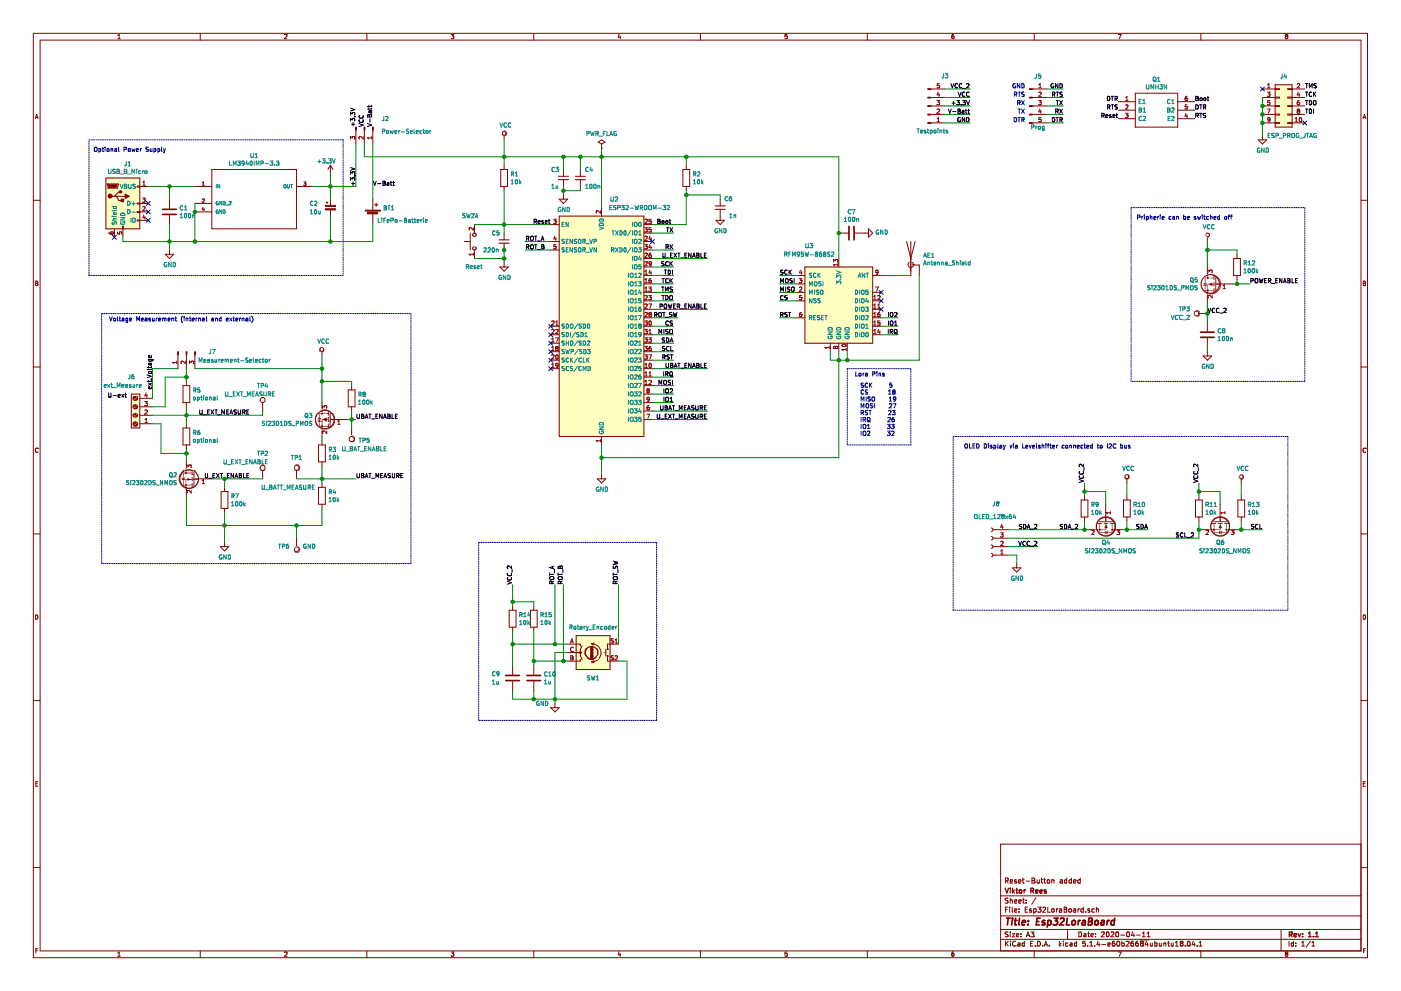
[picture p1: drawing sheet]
EESchema Schematic File Version 4
LIBS:Esp32LoraBoard-cache
EELAYER 30 0
EELAYER END
$Descr A3 16535 11693
encoding utf-8
Sheet 1 1
Title "Esp32LoraBoard"
Date "2020-04-11"
Rev "1.1"
Comp "Viktor Rees"
Comment1 "Reset-Button added"
Comment2 ""
Comment3 ""
Comment4 ""
$EndDescr
$Comp
L RF_Module:RFM95W-868S2 U3
U 1 1
P 9900 3550
F 0 "U3" H 9550 4200 50  0000 C CNN
F 1 "RFM95W-868S2" H 9550 4100 50  0000 C CNN
F 2 "RF_Module:HOPERF_RFM9XW_SMD" H 6600 5200 50  0001 C CNN
F 3 "https://www.hoperf.com/data/upload/portal/20181127/5bfcbea20e9ef.pdf" H 6600 5200 50  0001 C CNN
	1    9900 3550
	1    0    0    -1  
$EndComp
$Comp
L power:GND #PWR02
U 1 1
P 7100 5600
F 0 "#PWR02" H 7100 5350 50  0001 C CNN
F 1 "GND" H 7105 5427 50  0000 C CNN
F 2 "" H 7100 5600 50  0001 C CNN
F 3 "" H 7100 5600 50  0001 C CNN
	1    7100 5600
	1    0    0    -1  
$EndComp
$Comp
L Connector:USB_B_Micro J1
U 1 1
P 1450 2400
F 0 "J1" H 1507 2867 50  0000 C CNN
F 1 "USB_B_Micro" H 1507 2776 50  0000 C CNN
F 2 "Connector_USB:USB_Micro-B_GCT_USB3076-30-A" H 1600 2350 50  0001 C CNN
F 3 "~" H 1600 2350 50  0001 C CNN
	1    1450 2400
	1    0    0    -1  
$EndComp
$Comp
L Device:C C1
U 1 1
P 2000 2500
F 0 "C1" H 2115 2546 50  0000 L CNN
F 1 "100n" H 2115 2455 50  0000 L CNN
F 2 "Capacitor_SMD:C_1206_3216Metric_Pad1.42x1.75mm_HandSolder" H 2038 2350 50  0001 C CNN
F 3 "~" H 2000 2500 50  0001 C CNN
	1    2000 2500
	1    0    0    -1  
$EndComp
$Comp
L Device:CP_Small C2
U 1 1
P 3900 2450
F 0 "C2" H 3650 2500 50  0000 L CNN
F 1 "10u" H 3650 2400 50  0000 L CNN
F 2 "Capacitor_SMD:C_1206_3216Metric_Pad1.42x1.75mm_HandSolder" H 3900 2450 50  0001 C CNN
F 3 "~" H 3900 2450 50  0001 C CNN
	1    3900 2450
	1    0    0    -1  
$EndComp
Wire Wire Line
	3900 2350 3900 2200
Wire Wire Line
	3900 2200 3700 2200
Wire Wire Line
	3900 2850 3900 2550
Wire Wire Line
	1450 2800 1450 2850
Wire Wire Line
	1450 2850 2000 2850
Wire Wire Line
	7100 1850 7100 2450
Text Notes 10150 5150 0    50   ~ 0
SCK     5 \nCS      18\nMISO    19\nMOSI    27\nRST     23\nIRQ     26\nIO1     33\nIO2     32
Wire Notes Line
	10000 4350 10000 5250
Wire Notes Line
	10000 5250 10750 5250
Wire Notes Line
	10750 5250 10750 4350
Wire Notes Line
	10750 4350 10000 4350
Text Label 7950 3150 2    50   ~ 0
SCK
Wire Wire Line
	7700 3850 7950 3850
Wire Wire Line
	7700 3950 7950 3950
Wire Wire Line
	7700 4550 7950 4550
Wire Wire Line
	7700 4250 7950 4250
Wire Wire Line
	7700 4450 7950 4450
Wire Wire Line
	7700 4750 7950 4750
Wire Wire Line
	7700 4650 7950 4650
Text Label 7950 3850 2    50   ~ 0
CS
Text Label 7950 3950 2    50   ~ 0
MISO
Text Label 7950 4250 2    50   ~ 0
RST
Text Label 7950 4450 2    50   ~ 0
IRQ
Text Label 7950 4550 2    50   ~ 0
MOSI
Text Label 7950 4650 2    50   ~ 0
IO2
Text Label 7950 4750 2    50   ~ 0
IO1
Text Label 9200 3250 0    50   ~ 0
SCK
Text Label 9200 3350 0    50   ~ 0
MOSI
Text Label 9200 3450 0    50   ~ 0
MISO
Text Label 9200 3550 0    50   ~ 0
CS
Text Label 9200 3750 0    50   ~ 0
RST
Wire Wire Line
	9200 3250 9400 3250
Wire Wire Line
	9200 3350 9400 3350
Wire Wire Line
	9200 3450 9400 3450
Wire Wire Line
	9200 3550 9400 3550
Wire Wire Line
	9200 3750 9400 3750
Wire Wire Line
	10400 3950 10600 3950
Wire Wire Line
	10400 3850 10600 3850
Wire Wire Line
	10400 3750 10600 3750
Text Label 10600 3750 2    50   ~ 0
IO2
Text Label 10600 3850 2    50   ~ 0
IO1
Text Label 10600 3950 2    50   ~ 0
IRQ
Wire Wire Line
	7100 5400 7100 5250
Wire Wire Line
	7100 5400 9900 5400
Wire Wire Line
	9900 5400 9900 4250
Wire Wire Line
	9900 1850 9900 2750
Connection ~ 7100 1850
Wire Wire Line
	7100 1850 8100 1850
$Comp
L Device:R R1
U 1 1
P 5950 2100
F 0 "R1" H 6020 2146 50  0000 L CNN
F 1 "10k" H 6020 2055 50  0000 L CNN
F 2 "Resistor_SMD:R_1206_3216Metric_Pad1.42x1.75mm_HandSolder" V 5880 2100 50  0001 C CNN
F 3 "~" H 5950 2100 50  0001 C CNN
	1    5950 2100
	1    0    0    -1  
$EndComp
Wire Wire Line
	5950 1950 5950 1850
$Comp
L Device:C_Small C4
U 1 1
P 6850 2100
F 0 "C4" H 6900 2200 50  0000 L CNN
F 1 "100n" H 6900 2000 50  0000 L CNN
F 2 "Capacitor_SMD:C_1206_3216Metric_Pad1.42x1.75mm_HandSolder" H 6850 2100 50  0001 C CNN
F 3 "~" H 6850 2100 50  0001 C CNN
	1    6850 2100
	1    0    0    -1  
$EndComp
$Comp
L Device:C_Small C3
U 1 1
P 6650 2100
F 0 "C3" H 6500 2200 50  0000 L CNN
F 1 "1u" H 6500 2000 50  0000 L CNN
F 2 "Capacitor_SMD:C_1206_3216Metric_Pad1.42x1.75mm_HandSolder" H 6650 2100 50  0001 C CNN
F 3 "~" H 6650 2100 50  0001 C CNN
	1    6650 2100
	1    0    0    -1  
$EndComp
Connection ~ 5950 1850
Wire Wire Line
	5950 1850 6650 1850
Wire Wire Line
	5950 2650 6500 2650
$Comp
L power:GND #PWR03
U 1 1
P 6650 2300
F 0 "#PWR03" H 6650 2050 50  0001 C CNN
F 1 "GND" H 6655 2127 50  0000 C CNN
F 2 "" H 6650 2300 50  0001 C CNN
F 3 "" H 6650 2300 50  0001 C CNN
	1    6650 2300
	1    0    0    -1  
$EndComp
Wire Wire Line
	6650 2000 6650 1850
Connection ~ 6650 1850
Wire Wire Line
	6650 1850 6850 1850
Wire Wire Line
	6850 2000 6850 1850
Connection ~ 6850 1850
Wire Wire Line
	6850 1850 7100 1850
Wire Wire Line
	6650 2200 6650 2250
NoConn ~ 7700 2850
NoConn ~ 6500 3850
NoConn ~ 6500 3950
NoConn ~ 6500 4050
NoConn ~ 6500 4150
NoConn ~ 6500 4250
NoConn ~ 6500 4350
NoConn ~ 10400 3450
NoConn ~ 10400 3550
NoConn ~ 10400 3650
$Comp
L Device:Antenna_Shield AE1
U 1 1
P 10750 3050
F 0 "AE1" H 10894 3089 50  0000 L CNN
F 1 "Antenna_Shield" H 10894 2998 50  0000 L CNN
F 2 "Connector_Coaxial:SMA_Samtec_SMA-J-P-H-ST-EM1_EdgeMount" H 10750 3150 50  0001 C CNN
F 3 "~" H 10750 3150 50  0001 C CNN
	1    10750 3050
	1    0    0    -1  
$EndComp
Wire Wire Line
	10400 3250 10750 3250
Wire Wire Line
	10850 3250 10850 4250
Connection ~ 9900 4250
Wire Wire Line
	9900 4250 9900 4150
Wire Wire Line
	9800 4150 9800 4250
Wire Wire Line
	9800 4250 9900 4250
Wire Wire Line
	10000 4150 10000 4250
Wire Wire Line
	9900 4250 10000 4250
Connection ~ 10000 4250
Wire Wire Line
	10000 4250 10850 4250
NoConn ~ 1750 2400
NoConn ~ 1750 2500
NoConn ~ 1750 2600
NoConn ~ 1350 2800
Wire Wire Line
	4400 2850 4400 2650
$Comp
L Device:Battery_Cell BT1
U 1 1
P 4400 2550
F 0 "BT1" H 4518 2646 50  0000 L CNN
F 1 "LiFePo-Batterie" H 4450 2500 50  0000 L CNN
F 2 "Connector_Phoenix_MSTB:PhoenixContact_MSTBVA_2,5_2-G-5,08_1x02_P5.08mm_Vertical" V 4400 2610 50  0001 C CNN
F 3 "~" V 4400 2610 50  0001 C CNN
	1    4400 2550
	1    0    0    -1  
$EndComp
Connection ~ 3900 2850
Wire Wire Line
	3900 2850 4400 2850
Connection ~ 3900 2200
$Comp
L power:PWR_FLAG #FLG0101
U 1 1
P 7100 1750
F 0 "#FLG0101" H 7100 1825 50  0001 C CNN
F 1 "PWR_FLAG" H 7100 1923 50  0000 C CNN
F 2 "" H 7100 1750 50  0001 C CNN
F 3 "~" H 7100 1750 50  0001 C CNN
	1    7100 1750
	1    0    0    -1  
$EndComp
Wire Wire Line
	7100 1750 7100 1850
Wire Wire Line
	7700 3150 7950 3150
$Comp
L LM3940IMP-3.3:LM3940IMP-3.3 U1
U 1 1
P 3000 2200
F 0 "U1" H 3000 2565 50  0000 C CNN
F 1 "LM3940IMP-3.3" H 3000 2474 50  0000 C CNN
F 2 "lib_fp:SOT230P696X180-4N" H 3000 2200 50  0001 L BNN
F 3 "9779280" H 3000 2200 50  0001 L BNN
F 4 "41K5122" H 3000 2200 50  0001 L BNN "Feld4"
F 5 "LM3940IMP-33" H 3000 2200 50  0001 L BNN "Feld5"
F 6 "SOT-223-4" H 3000 2200 50  0001 L BNN "Feld6"
F 7 "National Semiconductors" H 3000 2200 50  0001 L BNN "Feld7"
	1    3000 2200
	1    0    0    -1  
$EndComp
Wire Wire Line
	1750 2200 2000 2200
Wire Wire Line
	2000 2350 2000 2200
Connection ~ 2000 2200
Wire Wire Line
	2000 2200 2300 2200
Wire Wire Line
	2000 2650 2000 2850
Connection ~ 2000 2850
Wire Wire Line
	2000 2850 2300 2850
Wire Wire Line
	2300 2400 2300 2500
Wire Wire Line
	2300 2500 2300 2850
Connection ~ 2300 2500
Connection ~ 2300 2850
Wire Wire Line
	2300 2850 3900 2850
$Comp
L Connector:Conn_01x03_Male J2
U 1 1
P 4300 1500
F 0 "J2" V 4200 1700 50  0000 L CNN
F 1 "Power-Selector" V 4350 1700 50  0000 L CNN
F 2 "Connector_PinHeader_2.54mm:PinHeader_1x03_P2.54mm_Vertical" H 4300 1500 50  0001 C CNN
F 3 "~" H 4300 1500 50  0001 C CNN
	1    4300 1500
	0    1    1    0   
$EndComp
Wire Wire Line
	4300 1700 4300 1850
Wire Wire Line
	4200 2200 4200 1700
Wire Wire Line
	3900 2200 4200 2200
Text Label 4400 1500 1    50   ~ 0
V-Batt
Text Label 4200 1500 1    50   ~ 0
+3.3V
$Comp
L Connector_Generic:Conn_02x05_Odd_Even J4
U 1 1
P 15100 1250
F 0 "J4" H 15150 1600 50  0000 C CNN
F 1 "ESP_PROG_JTAG" H 15250 900 50  0000 C CNN
F 2 "Connector_PinHeader_1.27mm:PinHeader_2x05_P1.27mm_Vertical" H 15100 1250 50  0001 C CNN
F 3 "~" H 15100 1250 50  0001 C CNN
	1    15100 1250
	1    0    0    -1  
$EndComp
NoConn ~ 14900 1050
$Comp
L power:GND #PWR0101
U 1 1
P 14900 1600
F 0 "#PWR0101" H 14900 1350 50  0001 C CNN
F 1 "GND" H 14905 1427 50  0000 C CNN
F 2 "" H 14900 1600 50  0001 C CNN
F 3 "" H 14900 1600 50  0001 C CNN
	1    14900 1600
	1    0    0    -1  
$EndComp
Wire Wire Line
	14900 1600 14900 1450
Wire Wire Line
	14900 1450 14900 1350
Connection ~ 14900 1450
Wire Wire Line
	14900 1350 14900 1250
Connection ~ 14900 1350
Wire Wire Line
	14900 1250 14900 1150
Connection ~ 14900 1250
NoConn ~ 15400 1450
Text Label 15400 1050 0    50   ~ 0
TMS
Text Label 15400 1150 0    50   ~ 0
TCK
Text Label 15400 1250 0    50   ~ 0
TDO
Text Label 15400 1350 0    50   ~ 0
TDI
Connection ~ 6650 2250
Wire Wire Line
	6650 2250 6650 2300
Wire Wire Line
	6850 2250 6850 2200
Wire Wire Line
	6650 2250 6850 2250
Wire Wire Line
	5950 2250 5950 2650
$Comp
L Device:C_Small C5
U 1 1
P 5950 2850
F 0 "C5" H 5800 2950 50  0000 L CNN
F 1 "220n" H 5700 2750 50  0000 L CNN
F 2 "Capacitor_SMD:C_1206_3216Metric_Pad1.42x1.75mm_HandSolder" H 5950 2850 50  0001 C CNN
F 3 "~" H 5950 2850 50  0001 C CNN
	1    5950 2850
	1    0    0    -1  
$EndComp
Text Label 4300 1500 1    50   ~ 0
VCC
$Comp
L power:GND #PWR0102
U 1 1
P 5950 3100
F 0 "#PWR0102" H 5950 2850 50  0001 C CNN
F 1 "GND" H 5955 2927 50  0000 C CNN
F 2 "" H 5950 3100 50  0001 C CNN
F 3 "" H 5950 3100 50  0001 C CNN
	1    5950 3100
	1    0    0    -1  
$EndComp
Text Label 14100 1200 0    50   ~ 0
Boot
Text Label 14100 1300 0    50   ~ 0
DTR
Text Label 14100 1400 0    50   ~ 0
RTS
Text Label 13200 1200 2    50   ~ 0
DTR
Text Label 13200 1300 2    50   ~ 0
RTS
Text Label 13200 1400 2    50   ~ 0
Reset
$Comp
L Device:R R2
U 1 1
P 8100 2100
F 0 "R2" H 8170 2146 50  0000 L CNN
F 1 "10k" H 8170 2055 50  0000 L CNN
F 2 "Resistor_SMD:R_1206_3216Metric_Pad1.42x1.75mm_HandSolder" V 8030 2100 50  0001 C CNN
F 3 "~" H 8100 2100 50  0001 C CNN
	1    8100 2100
	1    0    0    -1  
$EndComp
$Comp
L Device:C_Small C6
U 1 1
P 8500 2450
F 0 "C6" H 8350 2350 50  0000 L CNN
F 1 "1n" H 8300 2550 50  0000 L CNN
F 2 "Capacitor_SMD:C_1206_3216Metric_Pad1.42x1.75mm_HandSolder" H 8500 2450 50  0001 C CNN
F 3 "~" H 8500 2450 50  0001 C CNN
	1    8500 2450
	-1   0    0    1   
$EndComp
Wire Wire Line
	7700 2650 8100 2650
Wire Wire Line
	8100 2650 8100 2300
Wire Wire Line
	8100 1950 8100 1850
Connection ~ 8100 1850
Wire Wire Line
	8100 1850 9900 1850
Wire Wire Line
	8500 2300 8100 2300
Connection ~ 8100 2300
Wire Wire Line
	8100 2300 8100 2250
$Comp
L power:GND #PWR0103
U 1 1
P 8500 2550
F 0 "#PWR0103" H 8500 2300 50  0001 C CNN
F 1 "GND" H 8505 2377 50  0000 C CNN
F 2 "" H 8500 2550 50  0001 C CNN
F 3 "" H 8500 2550 50  0001 C CNN
	1    8500 2550
	1    0    0    -1  
$EndComp
Wire Wire Line
	8500 2350 8500 2300
$Comp
L UMH3N:UMH3N Q1
U 1 1
P 13200 1200
F 0 "Q1" H 13650 1465 50  0000 C CNN
F 1 "UMH3N" H 13650 1374 50  0000 C CNN
F 2 "lib_fp:SOT65P230X110-6N" H 13950 1300 50  0001 L CNN
F 3 "https://datasheet.lcsc.com/szlcsc/Changjiang-Electronics-Tech-CJ-UMH3N_C62892.pdf" H 13950 1200 50  0001 L CNN
F 4 "2 NPN pre-biased (Dual) 100mA 50V SC-70-6(SOT-363) Digital Transistors RoHS" H 13950 1100 50  0001 L CNN "Description"
F 5 "1.1" H 13950 1000 50  0001 L CNN "Height"
F 6 "Changjiang Electronics Tech (CJ)" H 13950 900 50  0001 L CNN "Manufacturer_Name"
F 7 "UMH3N" H 13950 800 50  0001 L CNN "Manufacturer_Part_Number"
F 8 "" H 13950 700 50  0001 L CNN "Mouser Part Number"
F 9 "" H 13950 600 50  0001 L CNN "Mouser Price/Stock"
F 10 "" H 13950 500 50  0001 L CNN "RS Part Number"
F 11 "" H 13950 400 50  0001 L CNN "RS Price/Stock"
	1    13200 1200
	1    0    0    -1  
$EndComp
$Comp
L Connector:Conn_01x05_Male J5
U 1 1
P 12150 1250
F 0 "J5" H 12250 1600 50  0000 C CNN
F 1 "Prog" H 12250 1000 50  0000 C CNN
F 2 "Connector_PinHeader_2.54mm:PinHeader_1x05_P2.54mm_Vertical" H 12150 1250 50  0001 C CNN
F 3 "~" H 12150 1250 50  0001 C CNN
	1    12150 1250
	1    0    0    -1  
$EndComp
Text Label 7750 2650 0    50   ~ 0
Boot
Text Label 6500 2650 2    50   ~ 0
Reset
Wire Wire Line
	7700 3550 7950 3550
Wire Wire Line
	7700 3450 7950 3450
Wire Wire Line
	7700 3350 7950 3350
Wire Wire Line
	7700 3250 7950 3250
Text Label 7950 3550 2    50   ~ 0
TDO
Text Label 7950 3350 2    50   ~ 0
TCK
Text Label 7950 3450 2    50   ~ 0
TMS
Text Label 7950 3250 2    50   ~ 0
TDI
Wire Wire Line
	12350 1050 12550 1050
Wire Wire Line
	12350 1250 12550 1250
Wire Wire Line
	12350 1350 12550 1350
Wire Wire Line
	12350 1450 12550 1450
Text Label 12550 1050 2    50   ~ 0
GND
Text Label 12550 1150 2    50   ~ 0
RTS
Text Label 12550 1250 2    50   ~ 0
TX
Text Label 12550 1350 2    50   ~ 0
RX
Text Label 12550 1450 2    50   ~ 0
DTR
Text Notes 12100 1350 2    50   ~ 0
TX
Text Notes 12100 1250 2    50   ~ 0
RX
Text Notes 12100 1450 2    50   ~ 0
DTR
Text Notes 12100 1150 2    50   ~ 0
RTS
Text Notes 12100 1050 2    50   ~ 0
GND
Wire Wire Line
	7700 2750 7950 2750
Wire Wire Line
	7700 2950 7950 2950
Text Label 7950 2750 2    50   ~ 0
TX
Text Label 7950 2950 2    50   ~ 0
RX
Wire Wire Line
	12350 1150 12550 1150
$Comp
L power:GND #PWR01
U 1 1
P 2000 2950
F 0 "#PWR01" H 2000 2700 50  0001 C CNN
F 1 "GND" H 2005 2777 50  0000 C CNN
F 2 "" H 2000 2950 50  0001 C CNN
F 3 "" H 2000 2950 50  0001 C CNN
	1    2000 2950
	1    0    0    -1  
$EndComp
Wire Wire Line
	2000 2950 2000 2850
$Comp
L RF_Module:ESP32-WROOM-32 U2
U 1 1
P 7100 3850
F 0 "U2" H 7250 5350 50  0000 C CNN
F 1 "ESP32-WROOM-32" H 7550 5250 50  0000 C CNN
F 2 "RF_Module:ESP32-WROOM-32" H 7100 2350 50  0001 C CNN
F 3 "https://www.espressif.com/sites/default/files/documentation/esp32-wroom-32_datasheet_en.pdf" H 6800 3900 50  0001 C CNN
	1    7100 3850
	1    0    0    -1  
$EndComp
Wire Wire Line
	7700 4850 8350 4850
Text Label 8350 4850 2    50   ~ 0
UBAT_MEASURE
$Comp
L Device:Q_NMOS_GSD Q2
U 1 1
P 2300 5650
F 0 "Q2" H 2506 5696 50  0000 L CNN
F 1 "Si2302DS_NMOS" H 2506 5605 50  0000 L CNN
F 2 "Package_TO_SOT_SMD:TSOT-23_HandSoldering" H 2500 5750 50  0001 C CNN
F 3 "~" H 2300 5650 50  0001 C CNN
	1    2300 5650
	-1   0    0    -1  
$EndComp
Wire Wire Line
	7700 3050 8350 3050
Text Label 8350 3050 2    50   ~ 0
U_EXT_ENABLE
$Comp
L power:VCC #PWR05
U 1 1
P 5950 1650
F 0 "#PWR05" H 5950 1500 50  0001 C CNN
F 1 "VCC" H 5967 1823 50  0000 C CNN
F 2 "" H 5950 1650 50  0001 C CNN
F 3 "" H 5950 1650 50  0001 C CNN
	1    5950 1650
	1    0    0    -1  
$EndComp
Wire Wire Line
	5950 1650 5950 1850
$Comp
L Device:R R5
U 1 1
P 2200 4650
F 0 "R5" H 2270 4696 50  0000 L CNN
F 1 "optional" H 2270 4605 50  0000 L CNN
F 2 "Resistor_SMD:R_1206_3216Metric_Pad1.42x1.75mm_HandSolder" V 2130 4650 50  0001 C CNN
F 3 "~" H 2200 4650 50  0001 C CNN
	1    2200 4650
	1    0    0    -1  
$EndComp
$Comp
L Device:R R6
U 1 1
P 2200 5150
F 0 "R6" H 2270 5196 50  0000 L CNN
F 1 "optional" H 2270 5105 50  0000 L CNN
F 2 "Resistor_SMD:R_1206_3216Metric_Pad1.42x1.75mm_HandSolder" V 2130 5150 50  0001 C CNN
F 3 "~" H 2200 5150 50  0001 C CNN
	1    2200 5150
	1    0    0    -1  
$EndComp
Wire Wire Line
	2200 5450 2200 5350
Wire Wire Line
	2200 5000 2200 4900
Connection ~ 2200 4900
Wire Wire Line
	2200 4900 2200 4800
Text Label 2950 4900 2    50   ~ 0
U_EXT_MEASURE
$Comp
L Device:R R7
U 1 1
P 2650 5900
F 0 "R7" H 2720 5946 50  0000 L CNN
F 1 "100k" H 2720 5855 50  0000 L CNN
F 2 "Resistor_SMD:R_1206_3216Metric_Pad1.42x1.75mm_HandSolder" V 2580 5900 50  0001 C CNN
F 3 "~" H 2650 5900 50  0001 C CNN
	1    2650 5900
	1    0    0    -1  
$EndComp
$Comp
L power:+3.3V #PWR06
U 1 1
P 3900 2050
F 0 "#PWR06" H 3900 1900 50  0001 C CNN
F 1 "+3.3V" H 3850 2200 50  0000 C CNN
F 2 "" H 3900 2050 50  0001 C CNN
F 3 "" H 3900 2050 50  0001 C CNN
	1    3900 2050
	1    0    0    -1  
$EndComp
Wire Wire Line
	3900 2200 3900 2050
$Comp
L Connector:Conn_01x03_Male J7
U 1 1
P 2200 4150
F 0 "J7" V 2200 3800 50  0000 L CNN
F 1 "Measurement-Selector" V 2300 3150 50  0000 L CNN
F 2 "Connector_PinHeader_2.54mm:PinHeader_1x03_P2.54mm_Vertical" H 2200 4150 50  0001 C CNN
F 3 "~" H 2200 4150 50  0001 C CNN
	1    2200 4150
	0    -1   1    0   
$EndComp
Wire Wire Line
	2200 4500 2200 4450
Wire Wire Line
	2200 6200 2200 5850
Wire Wire Line
	2200 6200 2650 6200
Connection ~ 2650 6200
Wire Wire Line
	2650 5750 2650 5650
Wire Wire Line
	2650 5650 2500 5650
Connection ~ 2650 5650
Wire Wire Line
	1800 4350 2100 4350
Wire Wire Line
	3800 6000 3800 6200
Wire Wire Line
	4150 4950 4200 4950
Connection ~ 4150 4950
Wire Wire Line
	4150 4850 4150 4950
Wire Wire Line
	4150 4500 4150 4550
Wire Wire Line
	4100 4950 4150 4950
Wire Wire Line
	3800 4500 3800 4750
Connection ~ 3800 4500
Wire Wire Line
	4150 4500 3800 4500
$Comp
L Device:R R8
U 1 1
P 4150 4700
F 0 "R8" H 4220 4746 50  0000 L CNN
F 1 "100k" H 4220 4655 50  0000 L CNN
F 2 "Resistor_SMD:R_1206_3216Metric_Pad1.42x1.75mm_HandSolder" V 4080 4700 50  0001 C CNN
F 3 "~" H 4150 4700 50  0001 C CNN
	1    4150 4700
	1    0    0    -1  
$EndComp
$Comp
L power:VCC #PWR04
U 1 1
P 3800 4200
F 0 "#PWR04" H 3800 4050 50  0001 C CNN
F 1 "VCC" H 3817 4373 50  0000 C CNN
F 2 "" H 3800 4200 50  0001 C CNN
F 3 "" H 3800 4200 50  0001 C CNN
	1    3800 4200
	1    0    0    -1  
$EndComp
$Comp
L Connector:TestPoint TP1
U 1 1
P 3500 5650
F 0 "TP1" H 3500 5900 50  0000 C CNN
F 1 "U_BATT_MEASURE" H 3400 5550 50  0000 C CNN
F 2 "Connector_PinHeader_2.54mm:PinHeader_1x01_P2.54mm_Vertical" H 3700 5650 50  0001 C CNN
F 3 "~" H 3700 5650 50  0001 C CNN
	1    3500 5650
	1    0    0    -1  
$EndComp
Text Label 4200 4950 0    50   ~ 0
UBAT_ENABLE
Text Label 4200 5650 0    50   ~ 0
UBAT_MEASURE
Wire Wire Line
	3800 5650 3800 5500
Connection ~ 3800 5650
Wire Wire Line
	3800 5650 4200 5650
Wire Wire Line
	3800 5200 3800 5150
Wire Wire Line
	3800 5700 3800 5650
$Comp
L Device:R R4
U 1 1
P 3800 5850
F 0 "R4" H 3870 5896 50  0000 L CNN
F 1 "10k" H 3870 5805 50  0000 L CNN
F 2 "Resistor_SMD:R_1206_3216Metric_Pad1.42x1.75mm_HandSolder" V 3730 5850 50  0001 C CNN
F 3 "~" H 3800 5850 50  0001 C CNN
	1    3800 5850
	1    0    0    -1  
$EndComp
$Comp
L Device:R R3
U 1 1
P 3800 5350
F 0 "R3" H 3870 5396 50  0000 L CNN
F 1 "10k" H 3870 5305 50  0000 L CNN
F 2 "Resistor_SMD:R_1206_3216Metric_Pad1.42x1.75mm_HandSolder" V 3730 5350 50  0001 C CNN
F 3 "~" H 3800 5350 50  0001 C CNN
	1    3800 5350
	1    0    0    -1  
$EndComp
Wire Wire Line
	3800 4200 3800 4350
Wire Wire Line
	2650 6200 3500 6200
Wire Wire Line
	2300 4350 3800 4350
Connection ~ 3800 4350
Wire Wire Line
	3800 4350 3800 4500
$Comp
L Connector:Screw_Terminal_01x04 J6
U 1 1
P 1600 4900
F 0 "J6" H 1650 4450 50  0000 C CNN
F 1 "ext_Measure" H 1750 4550 50  0000 C CNN
F 2 "Connector_Phoenix_MSTB:PhoenixContact_MSTBVA_2,5_4-G-5,08_1x04_P5.08mm_Vertical" H 1600 4900 50  0001 C CNN
F 3 "~" H 1600 4900 50  0001 C CNN
	1    1600 4900
	-1   0    0    1   
$EndComp
Wire Wire Line
	1800 4700 1800 4350
Wire Wire Line
	1800 4800 1950 4800
Wire Wire Line
	1950 4800 1950 4450
Wire Wire Line
	1950 4450 2200 4450
Connection ~ 2200 4450
Wire Wire Line
	2200 4450 2200 4350
Wire Wire Line
	1800 4900 2200 4900
Wire Wire Line
	1800 5000 1900 5000
Wire Wire Line
	1900 5000 1900 5350
Wire Wire Line
	1900 5350 2200 5350
Connection ~ 2200 5350
Wire Wire Line
	2200 5350 2200 5300
Text Label 1500 4700 2    50   ~ 0
U-ext
Wire Wire Line
	4300 1850 5950 1850
$Comp
L Connector:Conn_01x05_Male J3
U 1 1
P 10950 1250
F 0 "J3" H 11200 900 50  0000 R CNN
F 1 "Testpoints" H 11200 1550 50  0000 R CNN
F 2 "Connector_PinHeader_2.54mm:PinHeader_1x05_P2.54mm_Vertical" H 10950 1250 50  0001 C CNN
F 3 "~" H 10950 1250 50  0001 C CNN
	1    10950 1250
	1    0    0    1   
$EndComp
Text Label 11450 1350 2    50   ~ 0
V-Batt
Text Label 11450 1250 2    50   ~ 0
+3.3V
Text Label 11450 1150 2    50   ~ 0
VCC
Text Label 4200 2200 1    50   ~ 0
+3.3V
Wire Wire Line
	4400 1700 4400 2350
Wire Wire Line
	11150 1350 11450 1350
Wire Wire Line
	11150 1250 11450 1250
Wire Wire Line
	11150 1150 11450 1150
Wire Wire Line
	11150 1050 11450 1050
Text Label 4400 2200 0    50   ~ 0
V-Batt
Wire Wire Line
	7700 4950 8350 4950
Text Label 8350 4950 2    50   ~ 0
U_EXT_MEASURE
Wire Wire Line
	7700 4350 8350 4350
Text Label 8350 4350 2    50   ~ 0
UBAT_ENABLE
$Comp
L power:GND #PWR07
U 1 1
P 2650 6400
F 0 "#PWR07" H 2650 6150 50  0001 C CNN
F 1 "GND" H 2655 6227 50  0000 C CNN
F 2 "" H 2650 6400 50  0001 C CNN
F 3 "" H 2650 6400 50  0001 C CNN
	1    2650 6400
	1    0    0    -1  
$EndComp
Wire Wire Line
	2650 6050 2650 6200
Wire Wire Line
	2650 6400 2650 6200
Wire Wire Line
	7100 5600 7100 5400
Connection ~ 7100 5400
Wire Wire Line
	7700 4050 7950 4050
Wire Wire Line
	7700 4150 7950 4150
Text Label 7950 4050 2    50   ~ 0
SDA
Text Label 7950 4150 2    50   ~ 0
SCL
Wire Wire Line
	7700 3650 8350 3650
Text Label 8350 3650 2    50   ~ 0
POWER_ENABLE
$Comp
L Device:Q_PMOS_GSD Q3
U 1 1
P 3900 4950
F 0 "Q3" H 4106 4996 50  0000 L CNN
F 1 "Si2301DS_PMOS" H 4106 4905 50  0000 L CNN
F 2 "Package_TO_SOT_SMD:TSOT-23_HandSoldering" H 4100 5050 50  0001 C CNN
F 3 "~" H 3900 4950 50  0001 C CNN
	1    3900 4950
	-1   0    0    -1  
$EndComp
$Comp
L Connector:TestPoint TP3
U 1 1
P 14250 3700
F 0 "TP3" V 14300 3900 50  0000 L CNN
F 1 "VCC_2" V 14200 3900 50  0000 L CNN
F 2 "Connector_PinHeader_2.54mm:PinHeader_1x01_P2.54mm_Vertical" H 14450 3700 50  0001 C CNN
F 3 "~" H 14450 3700 50  0001 C CNN
	1    14250 3700
	0    -1   -1   0   
$EndComp
Text Label 14250 3700 0    50   ~ 0
VCC_2
Wire Wire Line
	14250 3550 14250 3700
Wire Wire Line
	14600 3350 14750 3350
Wire Wire Line
	14250 2850 14250 2950
$Comp
L Device:Q_PMOS_GSD Q5
U 1 1
P 14350 3350
F 0 "Q5" H 14556 3396 50  0000 L CNN
F 1 "Si2301DS_PMOS" H 14556 3305 50  0000 L CNN
F 2 "Package_TO_SOT_SMD:TSOT-23_HandSoldering" H 14550 3450 50  0001 C CNN
F 3 "~" H 14350 3350 50  0001 C CNN
	1    14350 3350
	-1   0    0    -1  
$EndComp
Text Label 14750 3350 0    50   ~ 0
POWER_ENABLE
$Comp
L power:VCC #PWR011
U 1 1
P 14250 2850
F 0 "#PWR011" H 14250 2700 50  0001 C CNN
F 1 "VCC" H 14267 3023 50  0000 C CNN
F 2 "" H 14250 2850 50  0001 C CNN
F 3 "" H 14250 2850 50  0001 C CNN
	1    14250 2850
	1    0    0    -1  
$EndComp
$Comp
L Device:R R12
U 1 1
P 14600 3150
F 0 "R12" H 14670 3196 50  0000 L CNN
F 1 "100k" H 14670 3105 50  0000 L CNN
F 2 "Resistor_SMD:R_1206_3216Metric_Pad1.42x1.75mm_HandSolder" V 14530 3150 50  0001 C CNN
F 3 "~" H 14600 3150 50  0001 C CNN
	1    14600 3150
	1    0    0    -1  
$EndComp
Wire Wire Line
	14600 2950 14250 2950
Connection ~ 14250 2950
Wire Wire Line
	14250 2950 14250 3150
Wire Wire Line
	14550 3350 14600 3350
Wire Wire Line
	14600 2950 14600 3000
Wire Wire Line
	14600 3300 14600 3350
Connection ~ 14600 3350
Wire Wire Line
	11900 6250 12800 6250
Wire Wire Line
	14150 6350 14150 6250
Wire Wire Line
	11900 6350 14150 6350
Text Label 14100 6350 2    50   ~ 0
SCL_2
Connection ~ 14150 6250
Text Label 14900 6250 2    50   ~ 0
SCL
Connection ~ 14650 6250
Wire Wire Line
	14650 6250 14900 6250
Text Label 14150 5700 1    50   ~ 0
VCC_2
Wire Wire Line
	14150 5850 14150 5800
Wire Wire Line
	14150 6250 14150 6150
Wire Wire Line
	14200 6250 14150 6250
Wire Wire Line
	14650 6250 14650 6150
Wire Wire Line
	14600 6250 14650 6250
$Comp
L Device:R R13
U 1 1
P 14650 6000
F 0 "R13" H 14720 6046 50  0000 L CNN
F 1 "10k" H 14720 5955 50  0000 L CNN
F 2 "Resistor_SMD:R_1206_3216Metric_Pad1.42x1.75mm_HandSolder" V 14580 6000 50  0001 C CNN
F 3 "~" H 14650 6000 50  0001 C CNN
	1    14650 6000
	1    0    0    -1  
$EndComp
$Comp
L Device:R R11
U 1 1
P 14150 6000
F 0 "R11" H 14220 6046 50  0000 L CNN
F 1 "10k" H 14220 5955 50  0000 L CNN
F 2 "Resistor_SMD:R_1206_3216Metric_Pad1.42x1.75mm_HandSolder" V 14080 6000 50  0001 C CNN
F 3 "~" H 14150 6000 50  0001 C CNN
	1    14150 6000
	1    0    0    -1  
$EndComp
$Comp
L Device:Q_NMOS_GSD Q6
U 1 1
P 14400 6150
F 0 "Q6" V 14650 6100 50  0000 L CNN
F 1 "Si2302DS_NMOS" V 14750 5900 50  0000 L CNN
F 2 "Package_TO_SOT_SMD:TSOT-23_HandSoldering" H 14600 6250 50  0001 C CNN
F 3 "~" H 14400 6150 50  0001 C CNN
	1    14400 6150
	0    1    1    0   
$EndComp
Text Label 12250 6250 2    50   ~ 0
SDA_2
Text Label 12250 6450 2    50   ~ 0
VCC_2
Wire Wire Line
	11900 6450 12250 6450
Wire Wire Line
	12000 6550 12000 6650
Wire Wire Line
	11900 6550 12000 6550
$Comp
L power:GND #PWR09
U 1 1
P 12000 6650
F 0 "#PWR09" H 12000 6400 50  0001 C CNN
F 1 "GND" H 12005 6477 50  0000 C CNN
F 2 "" H 12000 6650 50  0001 C CNN
F 3 "" H 12000 6650 50  0001 C CNN
	1    12000 6650
	1    0    0    -1  
$EndComp
$Comp
L Connector:Conn_01x04_Female J8
U 1 1
P 11700 6450
F 0 "J8" H 11600 5950 50  0000 L CNN
F 1 "OLED_128x64" H 11400 6100 50  0000 L CNN
F 2 "Connector_PinHeader_2.54mm:PinHeader_1x04_P2.54mm_Vertical" H 11700 6450 50  0001 C CNN
F 3 "~" H 11700 6450 50  0001 C CNN
	1    11700 6450
	-1   0    0    1   
$EndComp
Text Label 12500 6250 0    50   ~ 0
SDA_2
Connection ~ 12800 6250
Text Label 13550 6250 2    50   ~ 0
SDA
Connection ~ 13300 6250
Wire Wire Line
	13300 6250 13550 6250
Text Label 12800 5700 1    50   ~ 0
VCC_2
Wire Wire Line
	12800 5850 12800 5800
Wire Wire Line
	12800 6250 12800 6150
Wire Wire Line
	12850 6250 12800 6250
Wire Wire Line
	13300 6250 13300 6150
Wire Wire Line
	13250 6250 13300 6250
$Comp
L Device:R R10
U 1 1
P 13300 6000
F 0 "R10" H 13370 6046 50  0000 L CNN
F 1 "10k" H 13370 5955 50  0000 L CNN
F 2 "Resistor_SMD:R_1206_3216Metric_Pad1.42x1.75mm_HandSolder" V 13230 6000 50  0001 C CNN
F 3 "~" H 13300 6000 50  0001 C CNN
	1    13300 6000
	1    0    0    -1  
$EndComp
$Comp
L Device:R R9
U 1 1
P 12800 6000
F 0 "R9" H 12870 6046 50  0000 L CNN
F 1 "10k" H 12870 5955 50  0000 L CNN
F 2 "Resistor_SMD:R_1206_3216Metric_Pad1.42x1.75mm_HandSolder" V 12730 6000 50  0001 C CNN
F 3 "~" H 12800 6000 50  0001 C CNN
	1    12800 6000
	1    0    0    -1  
$EndComp
$Comp
L Device:Q_NMOS_GSD Q4
U 1 1
P 13050 6150
F 0 "Q4" V 13300 6100 50  0000 L CNN
F 1 "Si2302DS_NMOS" V 13400 5900 50  0000 L CNN
F 2 "Package_TO_SOT_SMD:TSOT-23_HandSoldering" H 13250 6250 50  0001 C CNN
F 3 "~" H 13050 6150 50  0001 C CNN
	1    13050 6150
	0    1    1    0   
$EndComp
Wire Wire Line
	3500 5650 3800 5650
$Comp
L Connector:TestPoint TP2
U 1 1
P 3100 5650
F 0 "TP2" H 3100 5950 50  0000 C CNN
F 1 "U_EXT_ENABLE" H 2900 5850 50  0000 C CNN
F 2 "Connector_PinHeader_2.54mm:PinHeader_1x01_P2.54mm_Vertical" H 3300 5650 50  0001 C CNN
F 3 "~" H 3300 5650 50  0001 C CNN
	1    3100 5650
	1    0    0    -1  
$EndComp
Wire Wire Line
	2650 5650 3100 5650
Text Label 2950 5650 2    50   ~ 0
U_EXT_ENABLE
$Comp
L Device:C C8
U 1 1
P 14250 3950
F 0 "C8" H 14365 3996 50  0000 L CNN
F 1 "100n" H 14365 3905 50  0000 L CNN
F 2 "Capacitor_SMD:C_1206_3216Metric_Pad1.42x1.75mm_HandSolder" H 14288 3800 50  0001 C CNN
F 3 "~" H 14250 3950 50  0001 C CNN
	1    14250 3950
	1    0    0    -1  
$EndComp
Wire Wire Line
	14250 3700 14250 3800
Connection ~ 14250 3700
$Comp
L power:GND #PWR012
U 1 1
P 14250 4150
F 0 "#PWR012" H 14250 3900 50  0001 C CNN
F 1 "GND" H 14255 3977 50  0000 C CNN
F 2 "" H 14250 4150 50  0001 C CNN
F 3 "" H 14250 4150 50  0001 C CNN
	1    14250 4150
	1    0    0    -1  
$EndComp
Wire Wire Line
	14250 4150 14250 4100
Text Notes 10450 4450 2    50   ~ 0
Lora Pins
$Comp
L Device:C C7
U 1 1
P 10050 2750
F 0 "C7" V 9798 2750 50  0000 C CNN
F 1 "100n" V 9889 2750 50  0000 C CNN
F 2 "Capacitor_SMD:C_1206_3216Metric_Pad1.42x1.75mm_HandSolder" H 10088 2600 50  0001 C CNN
F 3 "~" H 10050 2750 50  0001 C CNN
	1    10050 2750
	0    1    1    0   
$EndComp
Connection ~ 9900 2750
Wire Wire Line
	9900 2750 9900 3050
$Comp
L power:GND #PWR08
U 1 1
P 10200 2750
F 0 "#PWR08" H 10200 2500 50  0001 C CNN
F 1 "GND" V 10205 2622 50  0000 R CNN
F 2 "" H 10200 2750 50  0001 C CNN
F 3 "" H 10200 2750 50  0001 C CNN
	1    10200 2750
	0    -1   -1   0   
$EndComp
Wire Notes Line
	11250 5150 15200 5150
Wire Notes Line
	15200 5150 15200 7200
Wire Notes Line
	15200 7200 11250 7200
Wire Notes Line
	11250 7200 11250 5150
Text Notes 13350 5300 2    50   ~ 0
OLED Display via Levelshifter connected to I2C bus
Wire Notes Line
	13350 2450 15400 2450
Wire Notes Line
	15400 2450 15400 4500
Wire Notes Line
	15400 4500 13350 4500
Wire Notes Line
	13350 4500 13350 2450
Text Notes 14550 2600 2    50   ~ 0
Pripherie can be switched off
Wire Wire Line
	13050 5950 13050 5800
Connection ~ 12800 5800
Wire Wire Line
	12800 5800 12800 5700
Wire Wire Line
	14400 5950 14400 5800
Wire Wire Line
	14400 5800 14150 5800
Connection ~ 14150 5800
Wire Wire Line
	14150 5800 14150 5700
Text Notes 3000 3800 2    50   ~ 0
Voltage Measurement (internal and external)
Wire Notes Line
	4850 3700 4850 6650
Wire Notes Line
	4850 6650 1200 6650
Wire Notes Line
	1200 6650 1200 3700
Wire Notes Line
	1200 3700 4850 3700
Wire Wire Line
	11150 1450 11450 1450
Text Label 11450 1450 2    50   ~ 0
GND
Text Label 11450 1050 2    50   ~ 0
VCC_2
Wire Notes Line
	1050 1650 4050 1650
Wire Notes Line
	4050 1650 4050 3250
Wire Notes Line
	4050 3250 1050 3250
Wire Notes Line
	1050 3250 1050 1650
Text Notes 1100 1800 0    50   ~ 0
Optional Power Supply
Text Label 1800 4600 1    50   ~ 0
ext.Voltage
$Comp
L Device:Rotary_Encoder_Switch SW1
U 1 1
P 7000 7700
F 0 "SW1" H 7000 7400 50  0000 C CNN
F 1 "Rotary_Encoder" H 7000 8000 50  0000 C CNN
F 2 "Rotary_Encoder:RotaryEncoder_Alps_EC11E-Switch_Vertical_H20mm" H 6850 7860 50  0001 C CNN
F 3 "~" H 7000 7960 50  0001 C CNN
	1    7000 7700
	1    0    0    -1  
$EndComp
$Comp
L Device:R R14
U 1 1
P 6050 7300
F 0 "R14" H 6120 7346 50  0000 L CNN
F 1 "10k" H 6120 7255 50  0000 L CNN
F 2 "Resistor_SMD:R_1206_3216Metric_Pad1.42x1.75mm_HandSolder" V 5980 7300 50  0001 C CNN
F 3 "~" H 6050 7300 50  0001 C CNN
	1    6050 7300
	1    0    0    -1  
$EndComp
$Comp
L Device:R R15
U 1 1
P 6300 7300
F 0 "R15" H 6370 7346 50  0000 L CNN
F 1 "10k" H 6370 7255 50  0000 L CNN
F 2 "Resistor_SMD:R_1206_3216Metric_Pad1.42x1.75mm_HandSolder" V 6230 7300 50  0001 C CNN
F 3 "~" H 6300 7300 50  0001 C CNN
	1    6300 7300
	1    0    0    -1  
$EndComp
$Comp
L Device:C C9
U 1 1
P 6050 8000
F 0 "C9" H 5800 8050 50  0000 L CNN
F 1 "1u" H 5800 7950 50  0000 L CNN
F 2 "Capacitor_SMD:C_1206_3216Metric_Pad1.42x1.75mm_HandSolder" H 6088 7850 50  0001 C CNN
F 3 "~" H 6050 8000 50  0001 C CNN
	1    6050 8000
	1    0    0    -1  
$EndComp
$Comp
L Device:C C10
U 1 1
P 6300 8000
F 0 "C10" H 6415 8046 50  0000 L CNN
F 1 "1u" H 6415 7955 50  0000 L CNN
F 2 "Capacitor_SMD:C_1206_3216Metric_Pad1.42x1.75mm_HandSolder" H 6338 7850 50  0001 C CNN
F 3 "~" H 6300 8000 50  0001 C CNN
	1    6300 8000
	1    0    0    -1  
$EndComp
Wire Wire Line
	6050 7100 6300 7100
Wire Wire Line
	6300 7100 6300 7150
Connection ~ 6050 7100
Wire Wire Line
	6050 7100 6050 7150
Wire Wire Line
	6050 7450 6050 7600
Wire Wire Line
	6300 7450 6300 7800
Wire Wire Line
	6050 8150 6050 8250
Wire Wire Line
	6050 8250 6300 8250
Wire Wire Line
	7400 8250 7400 7800
Wire Wire Line
	7400 7800 7300 7800
Wire Wire Line
	6300 8150 6300 8250
Connection ~ 6300 8250
Connection ~ 6300 7800
Wire Wire Line
	6300 7800 6300 7850
Wire Wire Line
	6700 7600 6550 7600
Connection ~ 6050 7600
Wire Wire Line
	6050 7600 6050 7850
Wire Wire Line
	6050 6900 6050 7100
Text Label 6050 6900 1    50   ~ 0
VCC_2
Wire Wire Line
	6550 7600 6550 6900
Wire Wire Line
	6300 8250 6550 8250
Wire Wire Line
	6300 7800 6650 7800
Wire Wire Line
	6050 7600 6550 7600
Connection ~ 6550 7600
Wire Wire Line
	6650 7800 6650 6900
Connection ~ 6650 7800
Wire Wire Line
	6650 7800 6700 7800
Wire Wire Line
	6700 7700 6550 7700
Wire Wire Line
	6550 7700 6550 8250
Connection ~ 6550 8250
Wire Wire Line
	6550 8250 7400 8250
Wire Wire Line
	7300 7600 7300 6900
Text Label 6550 6900 1    50   ~ 0
ROT_A
Text Label 6650 6900 1    50   ~ 0
ROT_B
Text Label 7300 6900 1    50   ~ 0
ROT_SW
Wire Notes Line
	7750 6400 7750 8500
Wire Notes Line
	7750 8500 5650 8500
Wire Notes Line
	5650 8500 5650 6400
Wire Notes Line
	5650 6400 7750 6400
Wire Wire Line
	7700 3750 8000 3750
Wire Wire Line
	6500 2950 6200 2950
Wire Wire Line
	6500 2850 6200 2850
Text Label 6200 2850 0    50   ~ 0
ROT_A
Text Label 6200 2950 0    50   ~ 0
ROT_B
Text Label 8000 3750 2    50   ~ 0
ROT_SW
$Comp
L power:GND #PWR014
U 1 1
P 6550 8300
F 0 "#PWR014" H 6550 8050 50  0001 C CNN
F 1 "GND" H 6400 8300 50  0000 C CNN
F 2 "" H 6550 8300 50  0001 C CNN
F 3 "" H 6550 8300 50  0001 C CNN
	1    6550 8300
	1    0    0    -1  
$EndComp
Wire Wire Line
	6550 8300 6550 8250
$Comp
L Switch:SW_Push_Dual_x2 SW2
U 1 1
P 5600 2850
F 0 "SW2" V 5900 2800 50  0000 L CNN
F 1 "Reset" V 5300 2750 50  0000 L CNN
F 2 "Button_Switch_SMD:SW_SPST_CK_RS282G05A3" H 5600 3050 50  0001 C CNN
F 3 "~" H 5600 3050 50  0001 C CNN
	1    5600 2850
	0    -1   -1   0   
$EndComp
Wire Wire Line
	5950 2900 5950 2950
Wire Wire Line
	5600 3050 5950 3050
Connection ~ 5950 2950
Wire Wire Line
	5950 2950 5950 3050
Wire Wire Line
	5600 2650 5950 2650
Connection ~ 5950 2650
Wire Wire Line
	5950 2650 5950 2750
Wire Wire Line
	5950 3100 5950 3050
Connection ~ 5950 3050
Wire Wire Line
	13050 5800 12800 5800
Wire Wire Line
	14650 5700 14650 5850
$Comp
L power:VCC #PWR013
U 1 1
P 14650 5700
F 0 "#PWR013" H 14650 5550 50  0001 C CNN
F 1 "VCC" H 14667 5873 50  0000 C CNN
F 2 "" H 14650 5700 50  0001 C CNN
F 3 "" H 14650 5700 50  0001 C CNN
	1    14650 5700
	1    0    0    -1  
$EndComp
Wire Wire Line
	13300 5700 13300 5850
$Comp
L power:VCC #PWR010
U 1 1
P 13300 5700
F 0 "#PWR010" H 13300 5550 50  0001 C CNN
F 1 "VCC" H 13317 5873 50  0000 C CNN
F 2 "" H 13300 5700 50  0001 C CNN
F 3 "" H 13300 5700 50  0001 C CNN
	1    13300 5700
	1    0    0    -1  
$EndComp
$Comp
L Connector:TestPoint TP4
U 1 1
P 3100 4850
F 0 "TP4" H 3100 5150 50  0000 C CNN
F 1 "U_EXT_MEASURE" H 2950 5050 50  0000 C CNN
F 2 "Connector_PinHeader_2.54mm:PinHeader_1x01_P2.54mm_Vertical" H 3300 4850 50  0001 C CNN
F 3 "~" H 3300 4850 50  0001 C CNN
	1    3100 4850
	1    0    0    -1  
$EndComp
$Comp
L Connector:TestPoint TP5
U 1 1
P 4150 5050
F 0 "TP5" H 4000 5200 50  0000 C CNN
F 1 "U_BAT_ENABLE" H 4000 5300 50  0000 C CNN
F 2 "Connector_PinHeader_2.54mm:PinHeader_1x01_P2.54mm_Vertical" H 4350 5050 50  0001 C CNN
F 3 "~" H 4350 5050 50  0001 C CNN
	1    4150 5050
	-1   0    0    1   
$EndComp
Wire Wire Line
	3100 4900 3100 4850
Wire Wire Line
	2200 4900 3100 4900
Wire Wire Line
	4150 4950 4150 5050
$Comp
L Connector:TestPoint TP6
U 1 1
P 3500 6350
F 0 "TP6" H 3650 6450 50  0000 C CNN
F 1 "GND" H 3350 6450 50  0000 C CNN
F 2 "Connector_PinHeader_2.54mm:PinHeader_1x01_P2.54mm_Vertical" H 3700 6350 50  0001 C CNN
F 3 "~" H 3700 6350 50  0001 C CNN
	1    3500 6350
	-1   0    0    1   
$EndComp
Wire Wire Line
	3500 6350 3500 6200
Connection ~ 3500 6200
Wire Wire Line
	3500 6200 3800 6200
$EndSCHEMATC
